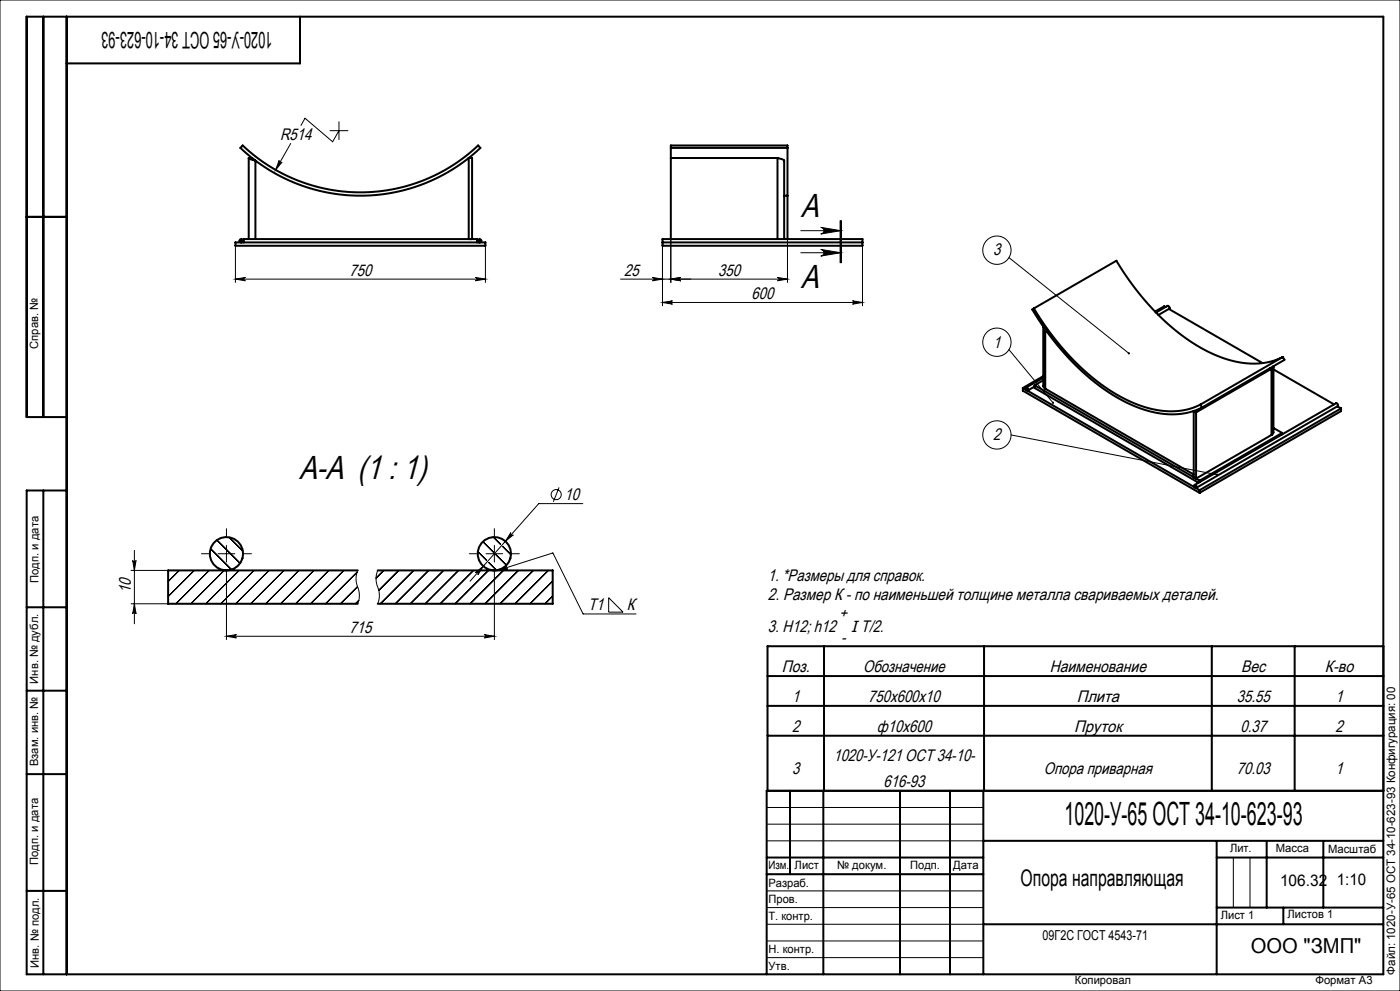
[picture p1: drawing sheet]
<svg xmlns="http://www.w3.org/2000/svg" width="420mm" height="297mm" viewBox="0 0 420 297" stroke-linecap="round" stroke-linejoin="round" font-family="sans-serif">
<g fill="none" stroke="#000" stroke-width=".3">
<path d="M0 0h420v297h-420zM90.3 37.6l1.2-2.2 8.3 7.1 1.9-3.3M99 39.2h5.4M101.7 36.5v5.3M83.7 48.1a.5 .5 0 0 0 .2 .6 .5 .5 0 0 0 .7-.1l-1.9 2.3zM87.2 43l-4.5 7.9M70.6 73.7v11M72.1 72.2h.5M72.4 71.9v.5M143.6 72.2h.5M143.9 71.9v.5M145.6 73.7v11"/>
<path d="M198.7 73.7v18M201.2 71.7v13M236.2 71.7v13M240.2 69.1h12M240.2 75.7h12M246.2 68.1l6 1-6 1a1 1 0 0 0 1-1 1 1 0 0 0-1-1zM246.2 74.7l6 1-6 1a1 1 0 0 0 1-1 1 1 0 0 0-1-1zM252 66.1v12.6M252.2 66.1v12.6M252.4 72.4v6.3zM252.4 66.1v6.3M258.7 73.7v18"/>
<path d="M302.7 77.2l36 28.7M70.6 83.7l3-.5a.5 .5 0 0 0-.5 .5 .5 .5 0 0 0 .5 .5zM70.6 83.7h75M142.6 83.2l3 .5-3 .5a.5 .5 0 0 0 .5-.5 .5 .5 0 0 0-.5-.5zM195.7 83.2l3 .5-3 .5a.5 .5 0 0 0 .5-.5 .5 .5 0 0 0-.5-.5zM198.7 90.7l3-.5a.5 .5 0 0 0-.4 .5 .5 .5 0 0 0 .4 .5zM198.7 90.7h60M201.2 83.7l3-.5a.5 .5 0 0 0-.4 .5 .5 .5 0 0 0 .4 .5zM233.2 83.2l3 .5-3 .5a.5 .5 0 0 0 .5-.5 .5 .5 0 0 0-.5-.5zM236.2 83.7h-50M255.7 90.2l3 .5-3 .5a.5 .5 0 0 0 .5-.5 .5 .5 0 0 0-.5-.5zM302.7 104.8l13.2 15.9"/>
<path d="M303.3 130.4l61.9 11.9M153.2 159.6a.5 .5 0 0 0 .1 .7 .5 .5 0 0 0 .7 0l-2.4 1.9zM167.7 146.1l-1.7 4.3M174.8 150.9h-13.2l-20.6 23.3M39.3 171h11.1M39.8 168a.5 .5 0 0 0 .5 .4 .5 .5 0 0 0 .5-.4l-.5 3zM40.3 165v22M53.8 171l-3.4 3.3M58.3 171l-7.9 7.8M62.8 171l-10 10M63.2 164.4l6.3 6.3M65.1 161.8l6.9 7"/>
<path d="M65.4 166h5M67.2 171l-10 10M67.9 163.5v5M67.9 173.5v18.2M68.7 161l4.2 4.1M71.7 171l-10 10M76.2 171l-10 10M80.7 171l-10 10M85.2 171l-10 10M89.7 171l-10 10M94.2 171l-10 10M98.7 171l-10 10"/>
<path d="M103.2 171l-10 10M107.1 171.5l-9.4 9.5M107.3 175.8l-5.2 5.2M107.3 171a7.4 7.4 0 0 0 .3 6l.2 1.8-.5 2.2M107.6 179.9l-1 1.1M113.3 171a7.4 7.4 0 0 0 .3 6l.2 1.8-.5 2.2M115.1 171l-2.3 2.3M119.6 171l-6 5.9M124.1 171l-10 10M128.6 171l-10 10M133.1 171l-10 10M137.6 171l-10 10"/>
<path d="M142.1 171l-10 10M142.6 171.6l2.4-1.9-1.6 2.6a.5 .5 0 0 0-.1-.7 .5 .5 0 0 0-.7 0zM143.4 165.3l2.5 2.6M144.9 162.3l3.1 3.2M145.8 166h5M146.5 171l-10 10M146.6 168.6l2.4 2.3M148 161l2.1 2.1M148.3 163.5v5M148.3 173.5v18.2M148.7 166.2l3.2 3.2M149.3 171l2.8-1.4a.5 .5 0 0 0-.4 .6 .5 .5 0 0 0 .7 .3z"/>
<path d="M149.3 171l16.6-5.3 9 18.3h15.9M150.9 163.8l2.4 2.5M151 171l-10 10M155.5 171l-10 10M160 171l-10 10M164.5 171l-10 10M165.8 174.1l-6.8 6.9M165.8 178.6l-2.3 2.4M182.6 179.1l4.3 4.4h-4.3zM39.3 181h11.1M40.3 181l.5 3a.5 .5 0 0 0-.5-.5 .5 .5 0 0 0-.5 .5zM67.9 190.7l3-.5a.5 .5 0 0 0-.4 .5 .5 .5 0 0 0 .4 .5z"/>
<path d="M67.9 190.7h80.4M145.3 190.2l3 .5-3 .5a.5 .5 0 0 0 .5-.5 .5 .5 0 0 0-.5-.5zM230 242h65M230 247h65M230 252h65M370 257v15M375 257v15M230 267h65M230 272h65M230 277h65M230 282h65M230 287h65"/>
<circle cx="299.1" cy="75" r="4.2"/>
<circle cx="299.1" cy="102.6" r="4.2"/>
<circle cx="299.1" cy="130.4" r="4.2"/>
<circle cx="166.9" cy="148.2" r="1.51"/>
</g>
<g fill="none" stroke="#000" stroke-width=".6">
<path d="M13 5v120M20 5v287M90 5v14h-70M72.8 43.6a51.4 51.4 0 0 0 70.6 0l.7 .7a52.4 52.4 0 0 1-72 0zM74.6 47.4l.5 .3 1.5 .4M74.6 47.4h1l1 .7M74.6 47.4v24.3M76.6 48.1v23.6M201.2 44.3v3.1M201.2 47.4h32M201.2 44.3v-.7h35v.7M201.2 44.3h35"/>
<path d="M201.2 47.4v24.3M233.2 47.4l1.6 .4 .4 .3v23.6M233.2 47.4v24.3M235.2 58.7h1M236.2 44.3v14.4M236.2 58.7v13M8 65h12M70.6 72.7h75v1h-75zM73.1 72.7v-1h70v1M140.6 71.7v-24.3h1v24.3M198.7 72.7v-1h60v1M198.7 72.7v1h60v-1"/>
<path d="M198.7 72.7h60M310.2 92.4l-.5 .3a72.3 72.3 0 0 0 28.3 28 26.7 26.7 0 0 0 20.4 2.4l2.2-1M310.2 92.4a71 71 0 0 0 27.8 27.4 26.2 26.2 0 0 0 20 2.4l2.1-.9M310.2 92.4l24.7-14.3a71 71 0 0 0 27.8 27.4 26.2 26.2 0 0 0 20 2.4l2.2-.9M313 97.9v17.8l.6 .8M313.6 98.7v17.8M346.8 93.7l3.5-2 .4 .1 .1 .7-3.3 1.9M349.7 92l-.4-.2-2.8 1.6M350.7 92.6l28.1 16.2M306.9 116.3l53 30.6M306.9 116.3v.8l53 30.6M307.8 116.2l.5 .2a.34 .34 0 0 1 0 .6 .34 .34 0 0 1-.5-.3z"/>
<path d="M310.4 115.8l-2.1 1.2M310.4 115.5l49.5 28.5M310.4 115.5v.8l49.2 28.4M313 113.2l-5.2 3M313 114l-2.6 1.5M313 112.7l-6.1 3.6M313.6 116.5l44.5 25.7M381.1 110.3l.4 .2M381.5 110.5l-22.7 13.1M381.5 110.5v19.9M381.9 109.8l.1 .4-.5 .3M382 110v19.5l-.5 .9"/>
<path d="M382 110.7l18.2 10.5M384.9 107l.4 .8-24.7 14.3M384.9 107l-24.8 14.3M20 125h-12v-120h407v287h-407v-145h12M358.8 123.6l-.7-.4v19.8M358.8 123.6v19.8l22.7-13M360.1 121.3l.5 .8M382 128.3l2.6 1.5M384.6 129.8l-24.7 14.2M384.6 129.8v.4M401.2 121.8l1.1 .6M402.3 122.4l-42.4 24.5"/>
<path d="M402.3 122.4v.8l-42.4 24.5M13 147v145M358.3 145.4l.3-.1 .3 .4a.35 .35 0 0 1-.1 .6 .35 .35 0 0 1-.5-.5zM358.4 145.3l42.4-24.5 .5 .4v.5l-42.4 24.5M359.9 144v.5M359.9 146.9v.8M107.3 171h-56.9v10h56.9M113.3 171h52.5v10h-52.5M8 182h12M247.2 193.7v43.3M295.2 193.7v43.3M363.5 193.7v43.3"/>
<path d="M388.4 193.7v43.3M8 207h12M230.3 211.6h184.7M230.3 202.6h184.7M8 232h12M230.3 237v-43.3h184.7v43.3h-185v55M230.3 220.5h184.7M237 237v25M247 237v55M270 237v55M285 237v55M295 237v55"/>
<path d="M230 257h65M295 252h120M365 252v40M365 257h50M380 252v20M397 252v20M8 267h12M230 262h65M295 277h120M365 272h50M385 272v5"/>
<circle cx="72.4" cy="72.2" r=".5"/>
<circle cx="143.9" cy="72.2" r=".5"/>
<circle cx="67.9" cy="166" r="5"/>
<circle cx="148.3" cy="166" r="5"/>
</g>
<g fill="none" stroke="#000" stroke-width=".3" stroke-dasharray="15.2 1.3 1.3 1.3">
<path d="M71.9 72.2h-.3M72.4 71.7v-.3M72.4 72.7v.2M72.9 72.2h.2M143.4 72.2h-.3M143.9 71.7v-.3M143.9 72.7v.2M144.4 72.2h.2M62.9 166h-2.5M67.9 161v-2.5M67.9 171v2.5M72.9 166h2.5"/>
<path d="M143.3 166h-2.5M148.3 161v-2.5M148.3 171v2.5M153.3 166h2.5"/>
</g>
<g fill="#000">
<path d="M70.6 83.7l3-.5a.5 .5 0 0 0-.5 .5 .5 .5 0 0 0 .5 .5zM142.6 83.2l3 .5-3 .5a.5 .5 0 0 0 .5-.5 .5 .5 0 0 0-.5-.5zM83.7 48.1l-1 2.8 1.9-2.3a.5 .5 0 0 1-.7 .1 .5 .5 0 0 1-.2-.6zM201.2 83.7l3-.5a.5 .5 0 0 0-.4 .5 .5 .5 0 0 0 .4 .5zM233.2 83.2l3 .5-3 .5a.5 .5 0 0 0 .5-.5 .5 .5 0 0 0-.5-.5zM198.7 90.7l3-.5a.5 .5 0 0 0-.4 .5 .5 .5 0 0 0 .4 .5zM255.7 90.2l3 .5-3 .5a.5 .5 0 0 0 .5-.5 .5 .5 0 0 0-.5-.5zM67.9 190.7l3-.5a.5 .5 0 0 0-.4 .5 .5 .5 0 0 0 .4 .5zM145.3 190.2l3 .5-3 .5a.5 .5 0 0 0 .5-.5 .5 .5 0 0 0-.5-.5zM142.6 171.6a.5 .5 0 0 1 .7 0 .5 .5 0 0 1 .1 .7l1.6-2.6zM153.2 159.6l-1.6 2.6 2.4-1.9a.5 .5 0 0 1-.7 0 .5 .5 0 0 1-.1-.7z"/>
<path d="M201.2 83.7l3-.5a.5 .5 0 0 0-.4 .5 .5 .5 0 0 0 .4 .5zM195.7 83.2l3 .5-3 .5a.5 .5 0 0 0 .5-.5 .5 .5 0 0 0-.5-.5z"/>
<path d="M338.4 105.7l.1 .5 .4-.1-.2-.2 .2 .2v-.5zM315.7 120.5v.5h.4l-.2-.3 .3 .2-.1-.4zM364.9 142v.5h.4l.2-.2h-.3h.3l-.1-.2zM246.2 68.1l6 1-6 1a1 1 0 0 0 1-1 1 1 0 0 0-1-1zM246.2 74.7l6 1-6 1a1 1 0 0 0 1-1 1 1 0 0 0-1-1zM149.3 171l2.8-1.4a.5 .5 0 0 0-.4 .6 .5 .5 0 0 0 .7 .3z"/>
<path d="M39.8 168a.5 .5 0 0 0 .5 .4 .5 .5 0 0 0 .5-.4l-.5 3zM40.3 181l.5 3a.5 .5 0 0 0-.5-.5 .5 .5 0 0 0-.5 .5z"/>
</g>
<g font-size="10">
<text x="240.2" y="64.9">A</text>
<text x="240.2" y="86.2">A</text>
<text x="89.7" y="143.5">A-A (1 : 1)</text>
</g>
<text font-size="9.6" x="319.3" y="247.3">1020-У-65 ОСТ 34-10-623-93</text>
<g font-size="6.9">
<text x="81.8" y="9.6" transform="rotate(-180 81.8 9.6)">1020-У-65 ОСТ 34-10-623-93</text>
<text x="306.2" y="265.6">Опора направляющая</text>
</g>
<text font-size="6.2" x="375.2" y="285.5">ООО &quot;ЗМП&quot;</text>
<g font-size="5">
<text x="84" y="41.9">R514</text>
<text x="298" y="76.6">3</text>
<text x="104.8" y="82.6">750</text>
<text x="187.3" y="82.6">25</text>
<text x="215.5" y="82.6">350</text>
<text x="225.5" y="89.6">600</text>
<text x="298" y="104.2">1</text>
<text x="298" y="131.9">2</text>
<text x="169.4" y="149.8">10</text>
<text x="39.2" y="177.9" transform="rotate(-90 39.2 177.9)">10</text>
<text x="230.4" y="174.2">1. *Размеры для справок.</text>
<text x="230.4" y="179.7">2. Размер К - по наименьшей толщине металла свариваемых деталей.</text>
<text x="176.4" y="182.9">Т1</text>
<text x="188.1" y="182.9">К</text>
<text x="251.9" y="185.2">+</text>
<text x="104.8" y="189.6">715</text>
<text x="230.4" y="189.5">3. H12; h12</text>
<text x="252.4" y="192.7">-</text>
<text x="234.6" y="201.4">Поз.</text>
<text x="259" y="201.4">Обозначение</text>
<text x="314.9" y="201.4">Наименование</text>
<text x="372.4" y="201.4">Вес</text>
<text x="397.5" y="201.4">К-во</text>
<text x="237.6" y="210.3">1</text>
<text x="260.5" y="210.3">750х600х10</text>
<text x="323" y="210.3">Плита</text>
<text x="371" y="210.3">35.55</text>
<text x="400.6" y="210.3">1</text>
<text x="237.6" y="219.2">2</text>
<text x="263.1" y="219.2">ф10х600</text>
<text x="322.2" y="219.2">Пруток</text>
<text x="372.1" y="219.2">0.37</text>
<text x="400.6" y="219.2">2</text>
<text x="237.6" y="232">3</text>
<text x="250" y="228.1">1020-У-121 ОСТ 34-10-</text>
<text x="313.2" y="232">Опора приварная</text>
<text x="371" y="232">70.03</text>
<text x="400.6" y="232">1</text>
<text x="265.1" y="235.8">616-93</text>
</g>
<g font-size="4.8">
<text x="384" y="265.6">106.32</text>
<text x="401" y="265.3">1:10</text>
</g>
<text font-size="4.7" x="255.3" y="189.5">I T/2.</text>
<text font-size="4.1" x="312.8" y="281.6">09Г2С ГОСТ 4543-71</text>
<text font-size="3.5" x="418.6" y="292.1" transform="rotate(-90 418.6 292.1)">Файл: 1020-У-65 ОСТ 34-10-623-93 Конфигурация: 00</text>
<g font-size="3.4">
<text x="11.5" y="104.5" transform="rotate(-90 11.5 104.5)">Справ. №</text>
<text x="11.6" y="174.7" transform="rotate(-90 11.6 174.7)">Подп. и дата</text>
<text x="11.4" y="204.9" transform="rotate(-90 11.4 204.9)">Инв. № дубл.</text>
<text x="11.4" y="229.6" transform="rotate(-90 11.4 229.6)">Взам. инв. №</text>
<text x="369" y="255.5">Лит.</text>
<text x="382.8" y="255.5">Масса</text>
<text x="398.4" y="255.6">Масштаб</text>
<text x="11.4" y="259.2" transform="rotate(-90 11.4 259.2)">Подп. и дата</text>
<text x="230.5" y="260.5">Изм.</text>
<text x="238.4" y="260.4">Лист</text>
<text x="251.1" y="260.4">№ докум.</text>
<text x="273" y="260.4">Подп.</text>
<text x="286" y="260.4">Дата</text>
<text x="230.5" y="265.7">Разраб.</text>
<text x="230.5" y="275.7">Т. контр.</text>
<text x="230.6" y="270.7">Пров.</text>
<text x="366.2" y="275.3">Лист 1</text>
<text x="386.3" y="275.2">Листов 1</text>
<text x="230.6" y="285.7">Н. контр.</text>
<text x="11.6" y="290" transform="rotate(-90 11.6 290)">Инв. № подл.</text>
<text x="230.6" y="290.7">Утв.</text>
<text x="322.5" y="295">Копировал</text>
<text x="394.6" y="295">Формат А3</text>
</g>
</svg>
